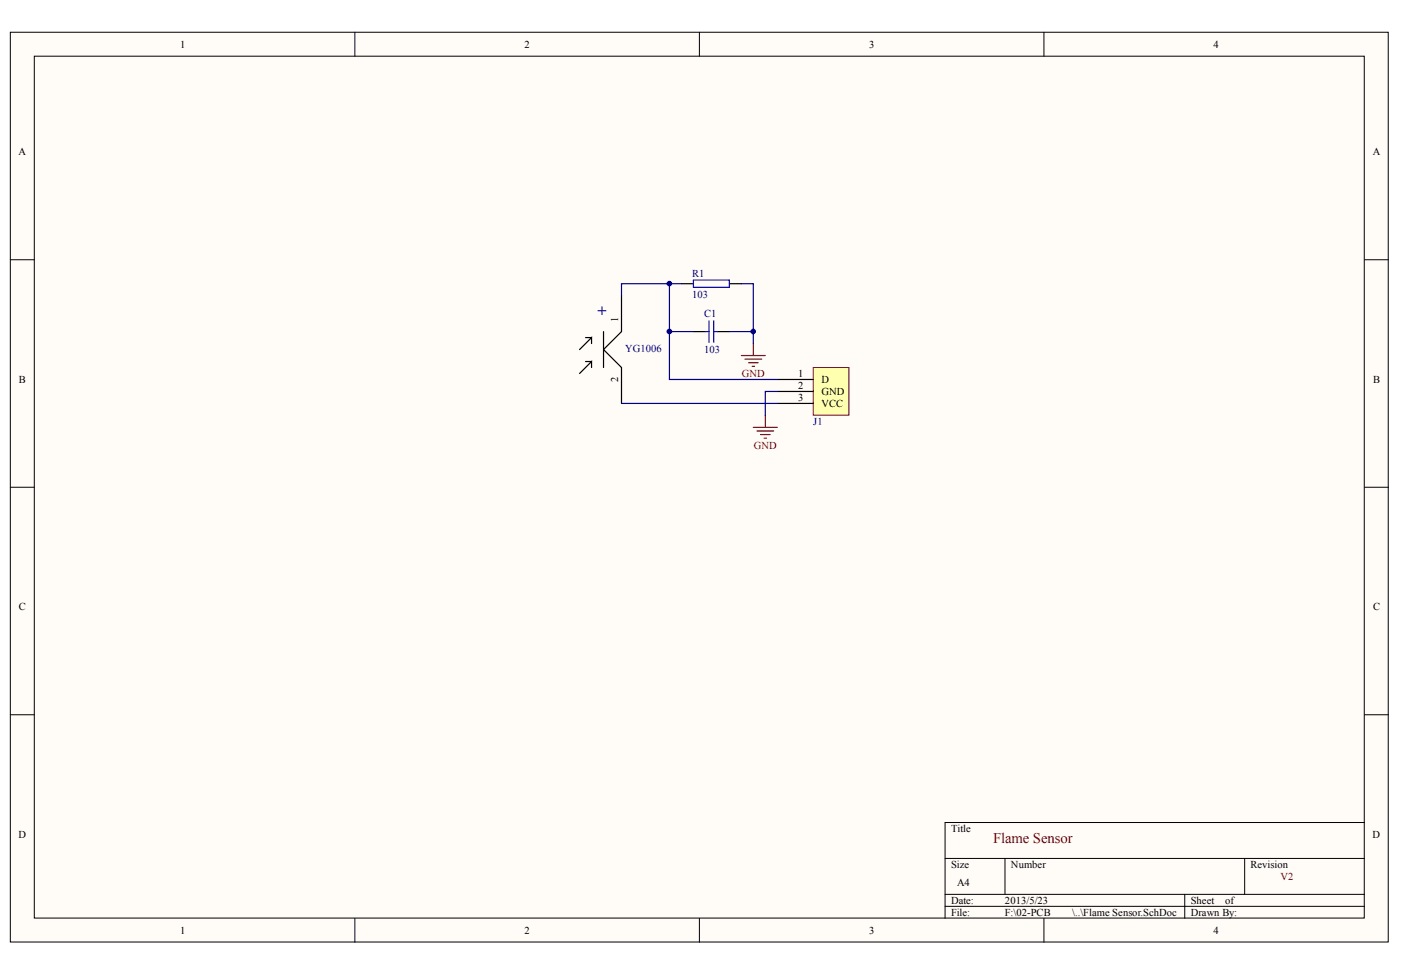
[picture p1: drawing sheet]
<svg xmlns="http://www.w3.org/2000/svg" width="287mm" height="200mm" viewBox="0 0 287 200" stroke-linecap="round" stroke-linejoin="round" font-family="sans-serif">
<g fill="#fffcf8" stroke="#000" stroke-width=".2">
<path d="M2.1 6.6h282.1v186.3h-282.1z"/>
<path d="M7 11.5h272.3v176.5h-272.3z"/>
</g>
<g fill="none" stroke="#000" stroke-width=".2">
<path d="M72.6 6.6v4.9M143.2 6.6v4.9M213.7 6.6v4.9M2.1 53.2h4.9M279.3 53.2h4.9M2.1 99.8h4.9M279.3 99.8h4.9M2.1 146.3h4.9M279.3 146.3h4.9M193.5 175.8h85.8M205.7 175.8v7.3M254.8 175.8v7.3"/>
<path d="M279.3 168.4h-85.8v19.6M72.6 188v4.9M143.2 188v4.9M193.5 183.1h85.8M193.5 185.6h85.8M213.7 188v4.9M242.5 183.1v4.9"/>
</g>
<path d="M139.5 58.1h2.5M149.3 58.1h2.5M142 67.9h2.4M146.9 67.9h2.4" fill="none" stroke="#000" stroke-width=".25"/>
<path d="M142 57.3h7.3v1.5h-7.3zM144.4 67.9h.7M145.1 65.7v4.4M146.1 67.9h.8M146.1 65.7v4.4" fill="none" stroke="#00f" stroke-width=".25"/>
<path d="M166.5 75.2h7.3v9.8h-7.3z" fill="#ffffb0" stroke="#800000" stroke-width=".2"/>
<path d="M119.9 74h1.2M119.9 69.1h1.2M121.1 75.2v-1.2l-2.5 2.5M121.1 70.3v-1.2l-2.5 2.5M123.6 67.9v7.3M127.2 60.5v7.4l-3.6 3.7 3.6 3.6v7.4M159.1 77.7h7.4M159.1 80.1h7.4M159.1 82.6h7.4" fill="none" stroke="#000" stroke-width=".25"/>
<path d="M137 58.1v9.8M139.5 58.1h-12.3v2.4M151.8 58.1h2.4v12.2M137 67.9v9.8h22.1M137 67.9h5M149.3 67.9h4.9M127.2 82.6h31.9M159.1 80.1h-2.4v4.9" fill="none" stroke="#000080" stroke-width=".25"/>
<path d="M151.8 72.8h4.9M152.5 73.5h3.4M153.2 74.3h2M154 75h.5M154.2 70.3v2.5M154.2 87.5h4.9M155 88.2h3.4M155.7 89h2M156.4 89.7h.5M156.7 85v2.5" fill="none" stroke="#800000" stroke-width=".25"/>
<g fill="#000080" stroke="#000080" stroke-width=".2">
<circle cx="137" cy="67.9" r=".47"/>
<circle cx="137" cy="58.1" r=".47"/>
<circle cx="154.2" cy="67.9" r=".47"/>
</g>
<text font-size="3.3" fill="#000080" x="122.3" y="64.7">+</text>
<text font-size="3" fill="#800000" x="203.3" y="172.6">Flame Sensor</text>
<g font-size="2.2">
<text x="36.9" y="9.8">1</text>
<text x="107.4" y="9.8">2</text>
<text x="177.9" y="9.8">3</text>
<text x="248.5" y="9.8">4</text>
<text x="3.8" y="31.8">A</text>
<text x="281" y="31.8">A</text>
<text x="163.4" y="77.2">1</text>
<text x="3.9" y="78.4">B</text>
<text x="163.4" y="79.7">2</text>
<text x="163.4" y="82.1">3</text>
<text x="168.2" y="78.4">D</text>
<text x="168.2" y="80.9">GND</text>
<text x="168.2" y="83.3">VCC</text>
<text x="281.1" y="78.4">B</text>
<text x="3.9" y="125">C</text>
<text x="281.1" y="125">C</text>
<text x="3.8" y="171.5">D</text>
<text x="194.7" y="170.3">Title</text>
<text x="281" y="171.5">D</text>
<text x="194.7" y="177.7">Size</text>
<text x="207" y="177.7">Number</text>
<text x="256" y="177.7">Revision</text>
<text x="194.7" y="185">Date:</text>
<text x="195.9" y="181.4">A4</text>
<text x="205.7" y="185">2013/5/23</text>
<text x="243.8" y="185">Sheet</text>
<text x="250.8" y="185">of</text>
<text x="36.9" y="191.2">1</text>
<text x="107.4" y="191.2">2</text>
<text x="177.9" y="191.2">3</text>
<text x="194.7" y="187.5">File:</text>
<text x="205.7" y="187.5">F:\02-PCB</text>
<text x="219.5" y="187.5">\..\Flame Sensor.SchDoc</text>
<text x="243.8" y="187.5">Drawn By:</text>
<text x="248.5" y="191.2">4</text>
</g>
<g font-size="2.2" fill="#000080">
<text x="141.7" y="56.6">R1</text>
<text x="141.7" y="61">103</text>
<text x="144.2" y="65">C1</text>
<text x="128" y="72.1">YG1006</text>
<text x="144.2" y="72.3">103</text>
<text x="166.5" y="87">J1</text>
</g>
<g font-size="2.2" fill="#800000">
<text x="151.9" y="77.2">GND</text>
<text x="154.3" y="91.9">GND</text>
<text x="262.2" y="180.2">V2</text>
</g>
<g font-size="2.1">
<text x="126.6" y="65.9" transform="rotate(-90 126.6 65.9)">1</text>
<text x="126.6" y="78.3" transform="rotate(-90 126.6 78.3)">2</text>
</g>
</svg>
